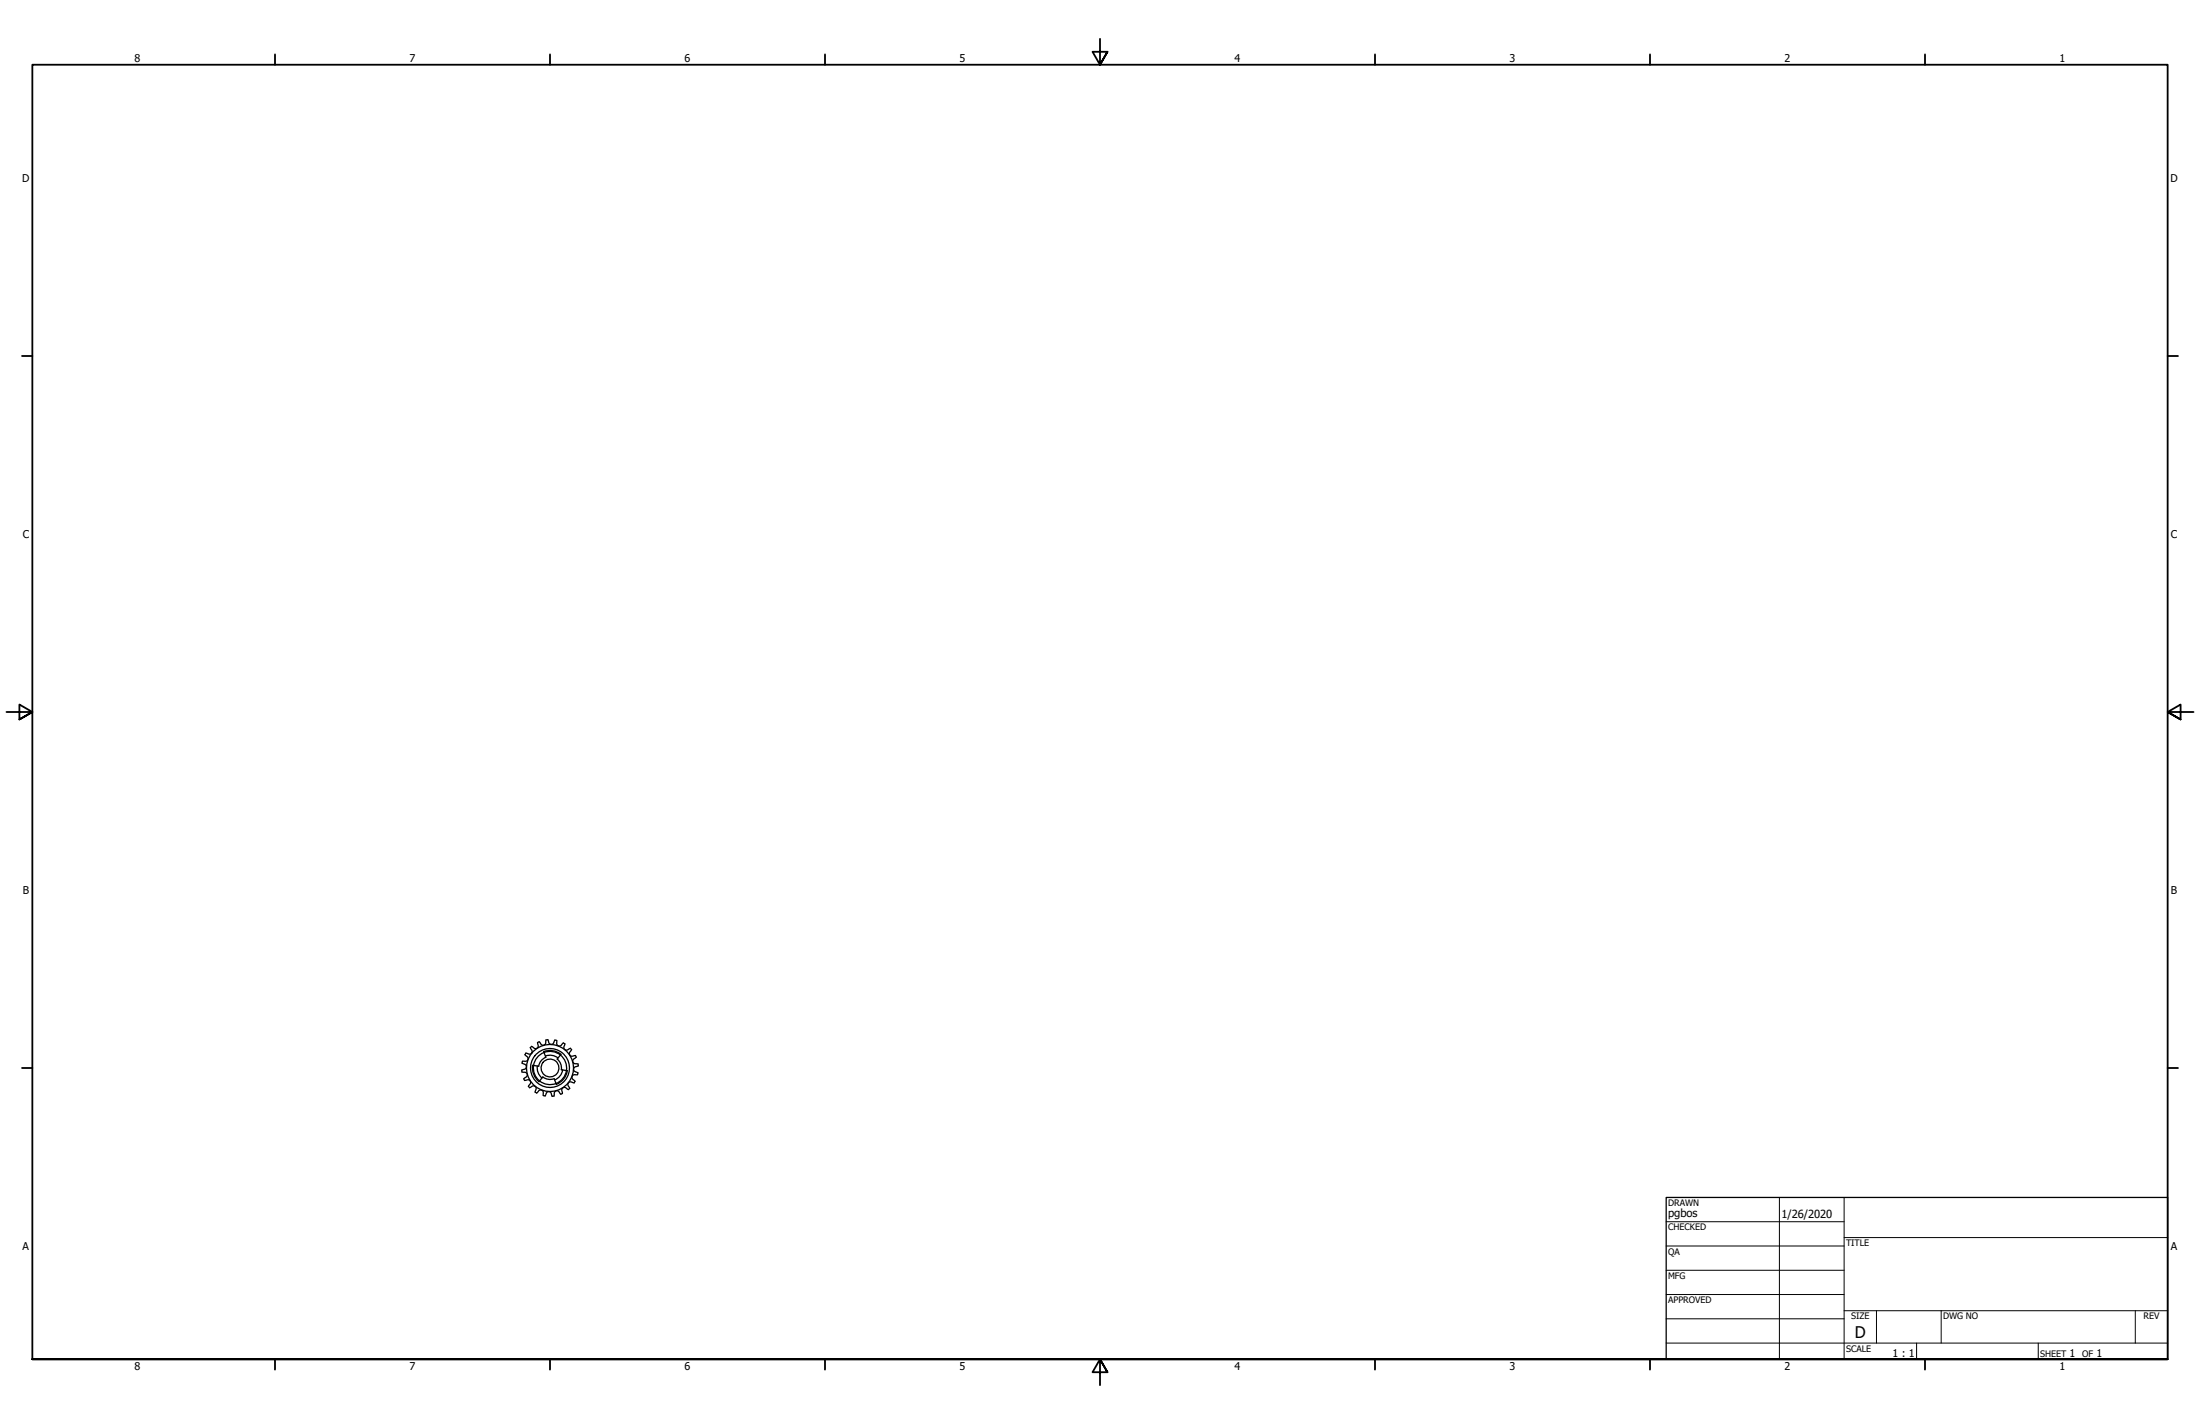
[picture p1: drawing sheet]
<svg xmlns="http://www.w3.org/2000/svg" width="864mm" height="559mm" viewBox="0 0 864 559" stroke-linecap="round" stroke-linejoin="round" font-family="sans-serif">
<!-- layer: Visible (ANSI) -->
<g fill="none" stroke="#000" stroke-width=".51">
<path d="M209.4 418.1l-.3-.1a6.9 6.9 0 0 0 2.5 6.5l.2-.3M209.5 418.1a6.5 6.5 0 0 0 2.3 6.1M210.9 418.3a5 5 0 0 0 1.9 4.7M213.5 413l-.1-.3a6.9 6.9 0 0 1 6.8 1l-.2 .3M213.5 413l.8 1.9-1.2 .7-.9 .9-.7 1.9-2.1-.3M213.5 413a6.5 6.5 0 0 0-4 5.1M213.5 413a6.5 6.5 0 0 1 6.5 1M214.1 414.4a5 5 0 0 1 5 .8M220 414l-1.3 1.6 1.3 1.6 .4 1.2v1.4l2 .3M220 414a6.5 6.5 0 0 1 2.4 6.1M220.9 419.9a5 5 0 0 1-3.2 3.9M221.7 409.6l-.1 .5a1.17 1.17 0 0 0 .1 1.8 1.17 1.17 0 0 0 1.8-.3l.4-.2"/>
<path d="M221.7 409.6l-.6-.3-.3 .3a1.17 1.17 0 0 1-1.6 .8 1.17 1.17 0 0 1-.6-1.6l-.1-.5-.4-.1-.5 .4a1.17 1.17 0 0 1-1.2 1.2 1.17 1.17 0 0 1-1.1-1.4l-.2-.4-.5 .1-.4 .5a1.17 1.17 0 0 1-.7 1.6 1.17 1.17 0 0 1-1.5-1l-.3-.4-.5 .2-.1 .6a1.17 1.17 0 0 1-.3 1.7 1.17 1.17 0 0 1-1.7-.4l-.6-.1-.3 .3 .2 .4a1.17 1.17 0 0 1 .3 1.8 1.17 1.17 0 0 1-1.8 .1l-.6 .1-.2 .4 .3 .3a1.17 1.17 0 0 1 .8 1.6 1.17 1.17 0 0 1-1.6 .6l-.5 .1-.1 .4 .4 .5a1.17 1.17 0 0 1 1.2 1.2 1.17 1.17 0 0 1-1.4 1.1l-.4 .2 .1 .5 .5 .4a1.17 1.17 0 0 1 1.6 .7 1.17 1.17 0 0 1-1 1.5l-.4 .3 .2 .5 .6 .1a1.17 1.17 0 0 1 1.7 .3 1.17 1.17 0 0 1-.4 1.7l-.1 .6 .3 .3 .4-.2a1.17 1.17 0 0 1 1.8-.3 1.17 1.17 0 0 1 .1 1.8l.1 .6 .4 .2 .3-.3a1.17 1.17 0 0 1 1.6-.8 1.17 1.17 0 0 1 .6 1.6l.1 .5 .4 .1 .5-.4a1.17 1.17 0 0 1 1.2-1.2 1.17 1.17 0 0 1 1.1 1.4l.2 .4 .5-.1 .4-.5a1.17 1.17 0 0 1 .7-1.6 1.17 1.17 0 0 1 1.5 1l.3 .4 .5-.2 .1-.6a1.17 1.17 0 0 1 .3-1.7 1.17 1.17 0 0 1 1.7 .4l.6 .1 .3-.3-.2-.4a1.17 1.17 0 0 1-.3-1.8 1.17 1.17 0 0 1 1.8-.1l.5 .1M223.9 411.4l.5 .5-.3 .4a1.17 1.17 0 0 0-.4 1.7 1.17 1.17 0 0 0 1.7 .3l.5-.1 .3 .7M226.2 414.9l-.4 .3a1.17 1.17 0 0 0-1 1.5 1.17 1.17 0 0 0 1.6 .7l.5 .4 .1 .5-.4 .2a1.17 1.17 0 0 0-1.4 1.1 1.17 1.17 0 0 0 1.2 1.2l.4 .5-.1 .4-.5 .1a1.17 1.17 0 0 0-1.6 .6 1.17 1.17 0 0 0 .8 1.6l.3 .3-.3 .6M211.8 424.2l1.3-1.6 1.8 .9 1.3 .1 1.3-.3 .8 1.9M211.8 424.2a6.5 6.5 0 0 0 6.5 1M222.4 420.1l.3 .1a6.9 6.9 0 0 1-4.3 5.3l-.1-.3M222.4 420.1a6.5 6.5 0 0 1-4.1 5.1"/>
<circle cx="215.9" cy="419.1" r="3.5"/>
<circle cx="215.9" cy="419.1" r="9.2"/>
<circle cx="215.9" cy="419.1" r="7.6"/>
</g>
<!-- layer: Border (ANSI) -->
<g fill="none" stroke="#000" stroke-width=".71">
<path d="M431.8 15.2v10.2l-2.9-5.1h5.8l-2.9 5.1 2.9-5.1M107.9 21.3v4.1M215.9 21.3v4.1M323.8 21.3v4.1M539.8 21.3v4.1M647.7 21.3v4.1M755.6 21.3v4.1M8.6 139.7h4.1M850.9 139.7h4.1M2.5 279.4h10.2l-5.1-2.9v5.8l5.1-2.9-5.1 2.9M861.1 279.4h-10.2l5.1-2.9v5.8l-5.1-2.9 5.1 2.9M8.6 419.1h4.1"/>
<path d="M850.9 419.1h4.1M12.7 533.4v-508h838.2v508h-838.2h838.2M107.9 533.4v4.1M215.9 533.4v4.1M323.8 533.4v4.1M434.7 538.5l-2.9-5.1 2.9 5.1h-5.8l2.9-5.1v10.2M539.8 533.4v4.1M647.7 533.4v4.1M755.6 533.4v4.1"/>
</g>
<!-- layer: Title (ANSI) -->
<g fill="none" stroke="#000" stroke-width=".39">
<path d="M654 479.4h69.9M698.5 469.9v63.5M723.9 469.9v63.5M654 488.9h69.9M654 498.5h69.9M723.9 485.6h127M654 508h69.9M654 517.5h69.9M723.9 514.3h127M736.6 514.3v12.7M762 514.3v12.7M838.2 514.3v12.7"/>
<path d="M654 527h196.9M752.3 527v6.4M800.1 527v6.4"/>
</g>
<path d="M654 469.9h196.9v63.5h-196.9z" fill="none" stroke="#000" stroke-width=".51"/>
<text font-size="6.3" x="728.1" y="524.9">D</text>
<g font-size="4.4">
<text x="654.8" y="477.8">pgbos</text>
<text x="699.3" y="478">1/26/2020</text>
</g>
<g font-size="4.2">
<text x="52.8" y="24.4">8</text>
<text x="160.8" y="24.4">7</text>
<text x="268.7" y="24.4">6</text>
<text x="376.7" y="24.4">5</text>
<text x="484.6" y="24.4">4</text>
<text x="592.6" y="24.4">3</text>
<text x="700.5" y="24.4">2</text>
<text x="808.5" y="24.4">1</text>
<text x="8.7" y="71.4">D</text>
<text x="852" y="71.4">D</text>
<text x="8.9" y="211.1">C</text>
<text x="852.2" y="211.1">C</text>
<text x="8.9" y="350.8">B</text>
<text x="852.2" y="350.8">B</text>
<text x="8.9" y="490.5">A</text>
<text x="852.2" y="490.5">A</text>
<text x="742.9" y="532.6">1 : 1</text>
<text x="812.4" y="532.6">1</text>
<text x="822.9" y="532.6">1</text>
<text x="52.8" y="537.5">8</text>
<text x="160.8" y="537.5">7</text>
<text x="268.7" y="537.5">6</text>
<text x="376.7" y="537.5">5</text>
<text x="484.6" y="537.5">4</text>
<text x="592.6" y="537.5">3</text>
<text x="700.5" y="537.5">2</text>
<text x="808.5" y="537.5">1</text>
</g>
<g font-size="3.5">
<text x="654.8" y="473.2">DRAWN</text>
<text x="654.8" y="482.8">CHECKED</text>
<text x="724.7" y="488.9">TITLE</text>
<text x="654.8" y="492.3">QA</text>
<text x="654.8" y="501.8">MFG</text>
<text x="654.8" y="511.4">APPROVED</text>
<text x="726.7" y="517.7">SIZE</text>
<text x="762.8" y="517.7">DWG NO</text>
<text x="841.4" y="517.7">REV</text>
<text x="724.7" y="530.4">SCALE</text>
<text x="800.9" y="532.6">SHEET</text>
<text x="817.3" y="532.6">OF</text>
</g>
</svg>
